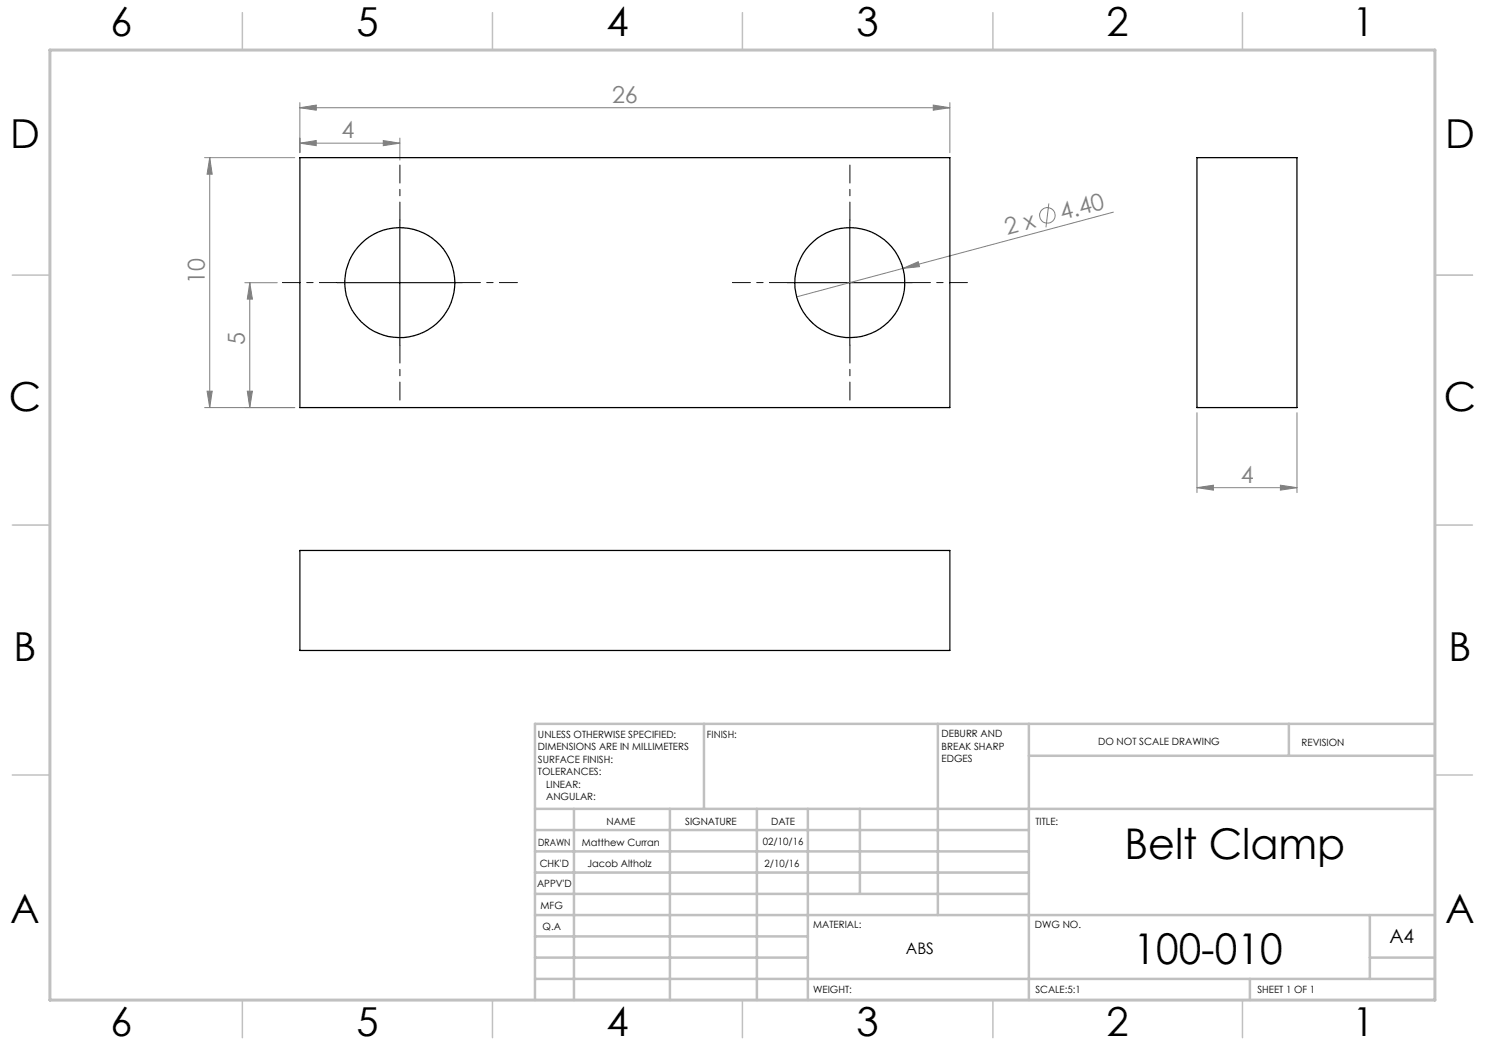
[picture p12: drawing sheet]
<svg xmlns="http://www.w3.org/2000/svg" width="297mm" height="210mm" viewBox="0 0 297 210" stroke-linecap="round" stroke-linejoin="round" font-family="sans-serif">
<g fill="none" stroke="#808080" stroke-width=".2">
<path d="M40.9 31.5h18M41.9 31.5l.5 3.3h-1zM41.9 31.5v50M60 21.5l3.3-.5v1zM60 28.6l3.3-.5v1zM60 20.5v10M60 21.5h130M60 28.6h20M76.7 28.1l3.3 .5-3.3 .5zM80 27.6v4.4M186.7 21l3.3 .5-3.3 .5zM190 20.5v10"/>
<path d="M49 56.5h6.5M50 56.5l.5 3.3h-1zM50 56.5v25M180.6 53.7l3.1-1.4 .2 1zM209.8 40.7l-.6 4.8M222.7 42.4l-63.4 17M41.4 78.2h1l-.5 3.3zM49.5 78.2h1l-.5 3.3zM40.9 81.5h18M239.4 97.5l3.3-.5v1zM239.4 82.5v16M239.4 97.5h20"/>
<path d="M256.1 97l3.3 .5-3.3 .5zM259.4 82.5v16"/>
<circle cx="209.5" cy="43.1" r="1.55"/>
</g>
<path d="M67.5 56.5h-11M80 44v-11M92.5 56.5h11M157.5 56.5h-11M170 44v-11M182.5 56.5h11M80 69v11M170 69v11" fill="none" stroke="#000" stroke-width=".2" stroke-dasharray="15.2 1.3 1.3 1.3" stroke-dashoffset="11.6"/>
<path d="M67.5 56.5h25M80 44v25M157.5 56.5h25M170 44v25" fill="none" stroke="#000" stroke-width=".2"/>
<path d="M287 55h7.5M287 144.8v55.2h-187.2" fill="none" stroke="#c0c0c0" stroke-width=".2"/>
<g fill="none" stroke="#c0c0c0" stroke-width=".5">
<path d="M140.8 144.8v17M187.6 144.8v38.2M205.8 144.8v55.2M205.8 151.2h81.2M257.8 144.8v6.4M287 144.8h-180v55.2M107 161.8h180M107 178.8h98.8M107 174.5h98.8M107 170.3h98.8M107 166h98.8M114.8 161.8v38.2"/>
<path d="M134 161.8v38.2M151.4 161.8v38.2M161.6 161.8v38.2M172 161.8v17M107 195.8h180M107 191.5h54.6M107 187.3h54.6M107 183h180M250 195.8v4.2M274 191.5h13M274 183v12.8"/>
</g>
<g fill="none" stroke="#c0c0c0" stroke-width=".3">
<path d="M48.5 2.5v7.5M98.5 2.5v7.5M148.5 2.5v7.5M198.6 2.5v7.5M248.5 2.5v7.5M2.5 55h7.5M287 55h7.5M2.5 105h7.5M287 105h7.5M2.5 155h7.5M287 155h7.5M48.5 200v7.5"/>
<path d="M98.5 200v7.5M148.5 200v7.5M198.6 200v7.5M248.5 200v7.5"/>
</g>
<path d="M10 10h277v190h-277z" fill="none" stroke="#c0c0c0" stroke-width=".6"/>
<g fill="#808080">
<path d="M180.6 53.7l3.1-1.4 .2 1z"/>
<path d="M186.7 21l3.3 .5-3.3 .5zM60 21.5l3.3-.5v1zM76.7 28.1l3.3 .5-3.3 .5zM60 28.6l3.3-.5v1zM256.1 97l3.3 .5-3.3 .5zM239.4 97.5l3.3-.5v1z"/>
<path d="M41.9 31.5l.5 3.3h-1zM41.4 78.2h1l-.5 3.3zM50 56.5l.5 3.3h-1zM49.5 78.2h1l-.5 3.3z"/>
</g>
<g fill="none" stroke="#000" stroke-width=".25">
<path d="M60 31.5h130v50h-130zM239.4 31.5h20v50h-20zM60 110.1h130v20h-130z"/>
<circle cx="80" cy="56.5" r="11"/>
<circle cx="170" cy="56.5" r="11"/>
</g>
<g font-size="8.5">
<text x="224.9" y="171.8">Belt Clamp</text>
<text x="226.7" y="192.7">100-010</text>
</g>
<g font-size="8">
<text x="22.1" y="7.1">6</text>
<text x="71.3" y="7.2">5</text>
<text x="121.3" y="7.2">4</text>
<text x="171.3" y="7.2">3</text>
<text x="221.3" y="7.2">2</text>
<text x="270.5" y="7.2">1</text>
<text x="2" y="29.6">D</text>
<text x="289" y="29.6">D</text>
<text x="1.8" y="82.2">C</text>
<text x="288.8" y="82.2">C</text>
<text x="2.7" y="132.2">B</text>
<text x="289.7" y="132.2">B</text>
<text x="2" y="184.6">A</text>
<text x="289" y="184.6">A</text>
<text x="22.1" y="207.1">6</text>
<text x="71.3" y="207.2">5</text>
<text x="121.3" y="207.2">4</text>
<text x="171.3" y="207.2">3</text>
<text x="221.3" y="207.2">2</text>
<text x="270.5" y="207.2">1</text>
</g>
<g font-size="4.7" fill="#808080">
<text x="122.4" y="20.5">26</text>
<text x="68.3" y="27.6">4</text>
<text x="201.4" y="47" transform="rotate(-15 201.4 47)">2 x</text>
<text x="212.4" y="44" transform="rotate(-15 212.4 44)">4.40</text>
<text x="40.9" y="56.8" transform="rotate(-90 40.9 56.8)">10</text>
<text x="49" y="69" transform="rotate(-90 49 69)">5</text>
<text x="248.2" y="96.5">4</text>
</g>
<text font-size="3.9" x="277.9" y="188.5">A4</text>
<text font-size="3.2" x="181.2" y="190.9">ABS</text>
<g font-size="2">
<text x="107.6" y="147.6">UNLESS OTHERWISE SPECIFIED:</text>
<text x="141.4" y="147.6">FINISH:</text>
<text x="188.3" y="147.5">DEBURR AND</text>
<text x="188.3" y="150">BREAK SHARP</text>
<text x="219.6" y="149">DO NOT SCALE DRAWING</text>
<text x="260.3" y="149.2">REVISION</text>
<text x="107.6" y="150.1">DIMENSIONS ARE IN MILLIMETERS</text>
<text x="107.6" y="152.6">SURFACE FINISH:</text>
<text x="107.6" y="155.1">TOLERANCES:</text>
<text x="188.3" y="152.5">EDGES</text>
<text x="109.2" y="157.6">LINEAR:</text>
<text x="109.2" y="160.1">ANGULAR:</text>
<text x="121.3" y="165">NAME</text>
<text x="137" y="164.9">SIGNATURE</text>
<text x="154.2" y="164.9">DATE</text>
<text x="207.1" y="164.9">TITLE:</text>
<text x="107.6" y="169.1">DRAWN</text>
<text x="107.9" y="173.3">CHK'D</text>
<text x="116.4" y="169.1">Matthew Curran</text>
<text x="117.5" y="173.3">Jacob Altholz</text>
<text x="152.6" y="168.9">02/10/16</text>
<text x="152.9" y="173.3">2/10/16</text>
<text x="107.4" y="177.4">APPV'D</text>
<text x="108.1" y="181.8">MFG</text>
<text x="108.5" y="186">Q.A</text>
<text x="162.6" y="185.5">MATERIAL:</text>
<text x="207" y="185.5">DWG NO.</text>
<text x="162.6" y="198.5">WEIGHT:</text>
<text x="207.1" y="198.6">SCALE:5:1</text>
<text x="251.5" y="198.6">SHEET 1 OF 1</text>
</g>
</svg>
